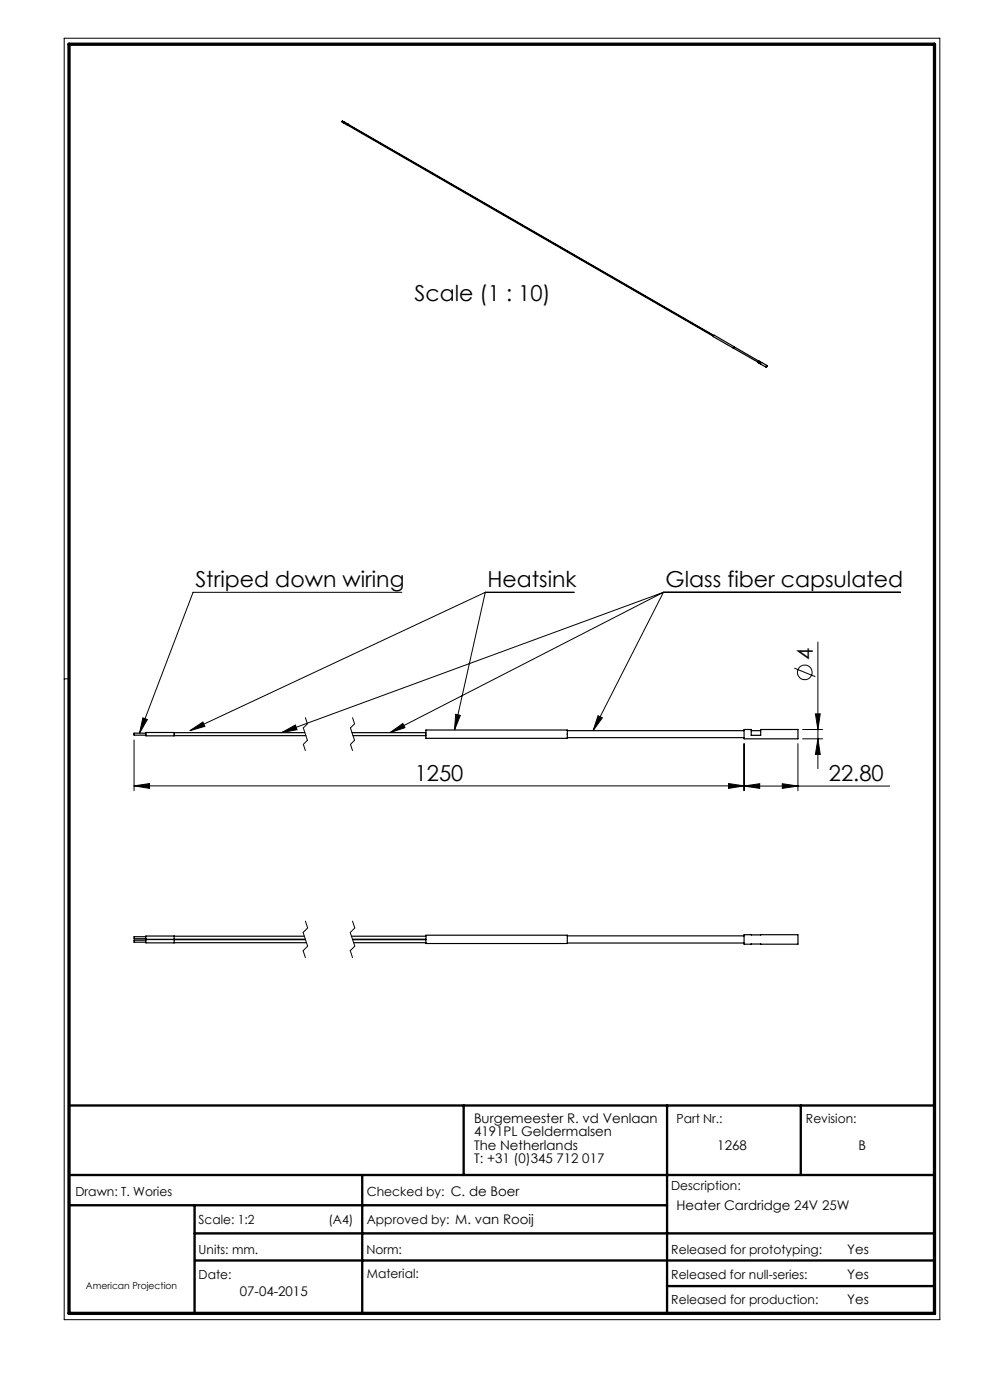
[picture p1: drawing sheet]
<svg xmlns="http://www.w3.org/2000/svg" width="210mm" height="297mm" viewBox="0 0 210 297" stroke-linecap="round" stroke-linejoin="round" font-family="sans-serif">
<g fill="none" stroke="#000" stroke-width=".21">
<path d="M13.6 8.1h185.8v271.9h-185.8zM85.2 125.7h-44.2l-11.4 29.8M102.9 125.7h18.9M102.9 125.7l-6.5 29.2M102.9 125.7l-62.6 29.3M140.7 125.7h50.3M140.7 125.7l-14.9 29.3M140.7 125.7l-81 29.7M140.7 125.7l-58 29.7M173.5 136.2v26.9M14.6 144h-1M28.4 157v10.7"/>
<path d="M30.3 152.3l1 .3-1.7 2.9zM40.3 155l2.7-1.8 .5 .9zM59.7 155.4l3-1.6 .3 1zM82.7 155.4l2.7-1.9 .5 .9zM96.7 151.5l.9 .3-1.2 3.1zM126.9 151.8l.9 .5-2 2.7zM157.8 157.8v9.9M168.5 141.7l4.4 1.8M169.3 157.8v9.9M170.3 154.8h4.2M170.3 156.7h4.2M173 151.4h1l-.5 3.4z"/>
<path d="M173.5 156.7l.5 3.4h-1zM28.4 166.7l3.3-.5v1zM28.4 166.7h129.4M154.6 166.2l3.2 .5-3.2 .5zM157.8 166.8l3.3-.5v.9zM157.8 166.8h30.9M165.9 166.3l3.4 .5-3.4 .4z"/>
<circle cx="170.7" cy="142.6" r="1.55"/>
</g>
<path d="M14.6 234.5h183.6M98.4 234.5v14.8M141.5 234.5v44.1M169.9 234.5v14.8M14.6 249.3h183.6M14.6 255.7h126.9M41.3 255.7v22.9M76.8 249.3v29.3M41.3 261.7h156.9M41.4 267.4h156.8M141.5 272.8h56.7" fill="none" stroke="#000" stroke-width=".5"/>
<path d="M14.6 9.4h183.6v269.2h-183.6z" fill="none" stroke="#000" stroke-width=".7"/>
<g fill="none" stroke="#000" stroke-width=".21" stroke-dasharray="6.3 1.3 1.3 1.3 1.3 1.3">
<path d="M64.3 154.4l.9 2.6M64.3 157.9l.5 1.3M64.8 152.2l.4 1.4M65.2 153.6l-.9 .8M65.2 157l-.9 .9M74.3 154.4l.9 2.6M74.3 157.9l.5 1.3M74.8 152.2l.4 1.4M75.2 153.6l-.9 .8M75.2 157l-.9 .9M64.3 197.8l1 2.9M64.8 195.4l.5 1.5"/>
<path d="M65.3 196.9l-1 .9M74.3 197.8l1 2.9M74.8 195.4l.5 1.5M75.3 196.9l-1 .9M64.3 201.7l.5 1.4M65.3 200.7l-1 1M74.3 201.7l.5 1.4M75.3 200.7l-1 1"/>
</g>
<g fill="#000">
<path d="M30.3 152.3l1 .3-1.7 2.9zM96.7 151.5l.9 .3-1.2 3.1zM40.3 155l2.7-1.8 .5 .9zM126.9 151.8l.9 .5-2 2.7zM59.7 155.4l3-1.6 .3 1zM82.7 155.4l2.7-1.9 .5 .9z"/>
<path d="M173 151.4h1l-.5 3.4zM173.5 156.7l.5 3.4h-1z"/>
<path d="M165.9 166.3l3.4 .5-3.4 .4zM157.8 166.8l3.3-.5v.9zM154.6 166.2l3.2 .5-3.2 .5zM28.4 166.7l3.3-.5v1z"/>
</g>
<g fill="none" stroke="#000" stroke-width=".25">
<path d="M72.8 26l.9 .5M72.9 25.9l-.4-.1 .3 .2M72.9 25.9l-.1 .1M72.9 25.9l.9 .5M73 26v-.1l.9 .4M73 25.9l-.4-.2 .3 .2M73.7 26.5h.1M73.7 26.5l77.6 44.8M73.8 26.4l-.1 .1M73.8 26.4l77.5 44.8M73.8 26.5l.1-.2 77.5 44.9M73.8 26.5h-.1"/>
<path d="M73.9 26.4l-.1 .1M151.3 71.3l.2-.2 9.5 5.5M151.3 71.3l9.5 5.6M155.8 73.6l-.2 .3M155.8 73.6l-.2 .1v.2M161 77l.3 .2M161.1 77l.2 .1M161.1 77h-.1M161.3 76.8l-.2 .2M161.3 76.8l.2 .1M161.3 76.7l-.3-.1-.1 .4 1.6 .9M161.3 77.2l.3-.3 1.1 .6"/>
<path d="M161.3 76.8a.19 .19 0 0 0-.2 0 .19 .19 0 0 0-.1 .2M162.5 77.6h.2l-.1 .3h-.1zM30.9 155.4h6v.7h-6zM30.9 155.5h-2.5v.5h2.5M36.9 155.4h27.8M36.9 156.1h28M74.6 155.4h15.7M74.9 156.1h15.4M90.3 154.9h30v1.7h-30zM120.3 155h37.5M120.3 156.5h37.5M157.8 154.8h1.5v1.2h2.1v-1.2h7.9v1.9h-11.5z"/>
<path d="M159.3 155h2.1M30.9 199.5h-2.5v.4h2.5M30.9 198.7h-2.5v.4h2.5M36.9 199.3v.7h-6v-.7l33.9 .1M36.9 198.6v.7h-6v-.7h33.6M36.9 200h28.1M36.9 199.2h27.8M74.5 198.6h15.8M74.8 199.2h15.5M74.8 199.4h15.5M75 200h15.3M90.3 198.4h30v1.8h-30z"/>
<path d="M120.3 198.5h37.5M157.8 198.3h11.5v2h-11.5zM120.3 200.1h37.5"/>
</g>
<g font-size="4.7">
<text x="87.9" y="63.8">Scale (1 : 10)</text>
<text x="41.4" y="124.6">Striped down wiring</text>
<text x="103.4" y="124.6">Heatsink</text>
<text x="141.2" y="124.6">Glass fiber capsulated</text>
<text x="172.4" y="140.1" transform="rotate(-90 172.4 140.1)">4</text>
<text x="88" y="165.7">1250</text>
<text x="175.8" y="165.7">22.80</text>
</g>
<g font-size="2.8">
<text x="100.5" y="238.2">Burgemeester R. vd Venlaan</text>
<text x="100.5" y="241.1">4191PL Geldermalsen</text>
<text x="100.5" y="243.9">The Netherlands</text>
<text x="152.2" y="243.9">1268</text>
<text x="182.1" y="243.9">B</text>
<text x="100.5" y="246.7">T: +31 (0)345 712 017</text>
<text x="143.5" y="256.7">Heater Cardridge 24V 25W</text>
<text x="179.7" y="266">Yes</text>
<text x="50.9" y="275">07-04-2015</text>
<text x="179.7" y="271.4">Yes</text>
<text x="179.7" y="276.6">Yes</text>
</g>
<g font-size="2.7">
<text x="143.5" y="238.2">Part Nr.:</text>
<text x="171" y="238.2">Revision:</text>
<text x="16" y="253.7">Drawn: T. Wories</text>
<text x="77.8" y="253.7">Checked by: C. de Boer</text>
<text x="142.4" y="252.5">Description:</text>
<text x="42.1" y="259.7">Scale: 1:2</text>
<text x="69.7" y="259.7">(A4)</text>
<text x="77.8" y="259.7">Approved by: M. van Rooij</text>
<text x="42.1" y="266">Units: mm.</text>
<text x="77.7" y="266">Norm:</text>
<text x="142.4" y="266">Released for prototyping:</text>
<text x="42.1" y="271.3">Date:</text>
<text x="77.8" y="271">Material:</text>
<text x="142.4" y="271.3">Released for null-series:</text>
<text x="142.4" y="276.6">Released for production:</text>
</g>
<text font-size="2" x="18.2" y="273.4">American Projection</text>
</svg>
